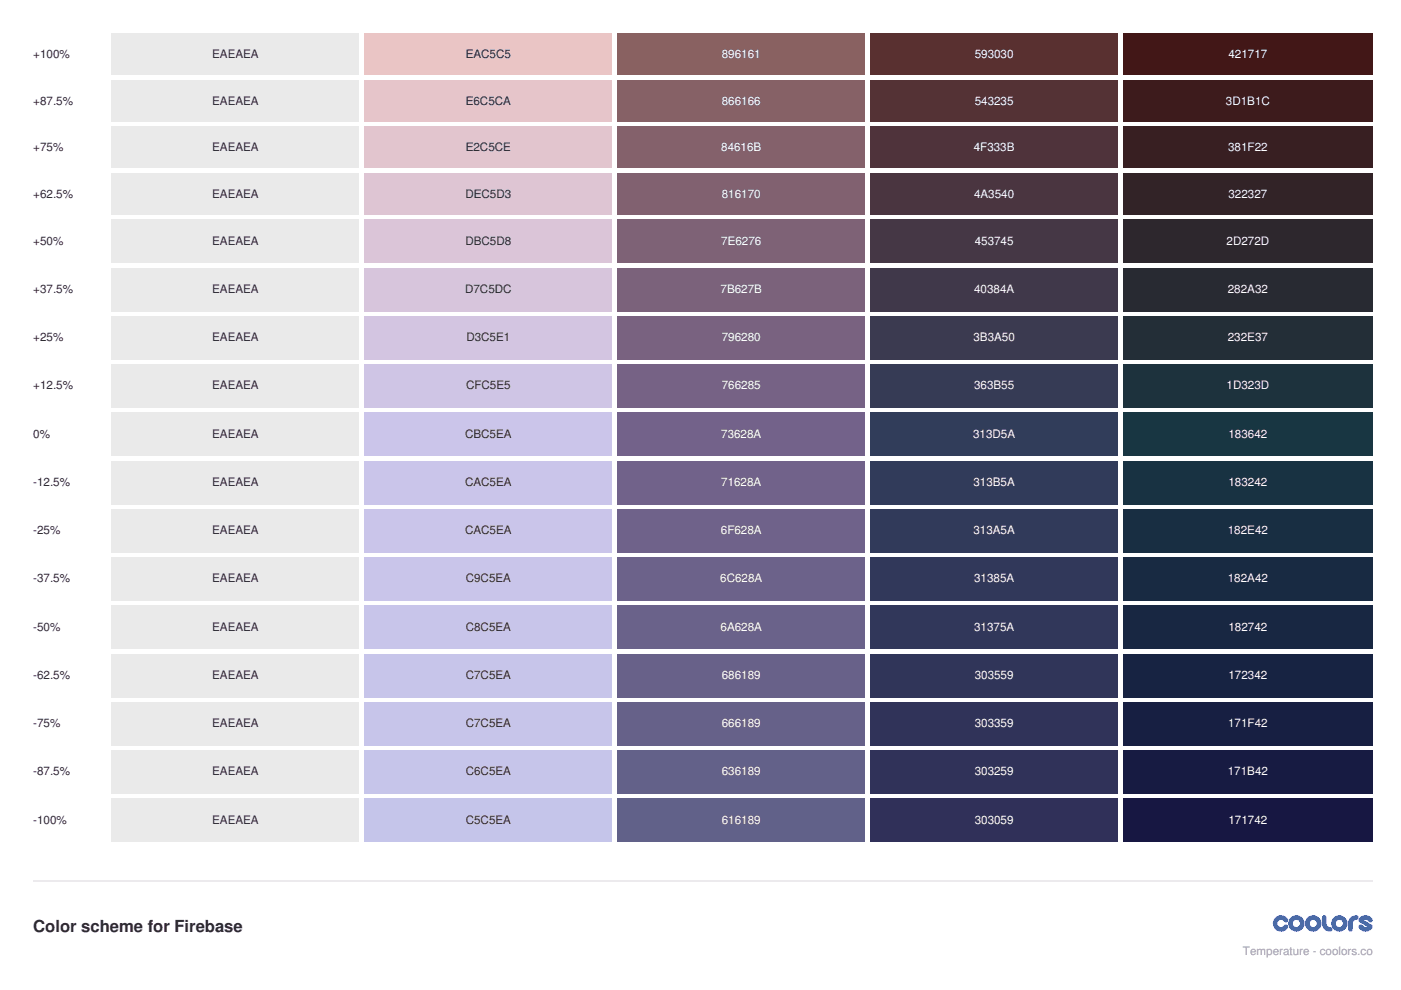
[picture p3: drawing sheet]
<svg xmlns="http://www.w3.org/2000/svg" width="297mm" height="210mm" viewBox="0 0 297 210" stroke-linecap="round" stroke-linejoin="round" font-family="sans-serif">
<path d="M23.6 7.1h52.6v8.8h-52.6z" fill="#eaeaea"/>
<path d="M77.3 7.1h52.5v8.8h-52.5z" fill="#eac5c5"/>
<path d="M130.9 7.1h52.5v8.8h-52.5z" fill="#896161"/>
<path d="M184.5 7.1h52.6v8.8h-52.6z" fill="#593030"/>
<path d="M238.1 7.1h52.9v8.8h-52.9z" fill="#421717"/>
<path d="M23.6 16.9h52.6v8.9h-52.6z" fill="#eaeaea"/>
<path d="M77.3 16.9h52.5v8.9h-52.5z" fill="#e6c5ca"/>
<path d="M130.9 16.9h52.5v8.9h-52.5z" fill="#866166"/>
<path d="M184.5 16.9h52.6v8.9h-52.6z" fill="#543235"/>
<path d="M238.1 16.9h52.9v8.9h-52.9z" fill="#3d1b1c"/>
<path d="M23.6 26.8h52.6v8.8h-52.6z" fill="#eaeaea"/>
<path d="M77.3 26.8h52.5v8.8h-52.5z" fill="#e2c5ce"/>
<path d="M130.9 26.8h52.5v8.8h-52.5z" fill="#84616b"/>
<path d="M184.5 26.8h52.6v8.8h-52.6z" fill="#4f333b"/>
<path d="M238.1 26.8h52.9v8.8h-52.9z" fill="#381f22"/>
<path d="M23.6 36.7h52.6v8.8h-52.6z" fill="#eaeaea"/>
<path d="M77.3 36.7h52.5v8.8h-52.5z" fill="#dec5d3"/>
<path d="M130.9 36.7h52.5v8.8h-52.5z" fill="#816170"/>
<path d="M184.5 36.7h52.6v8.8h-52.6z" fill="#4a3540"/>
<path d="M238.1 36.7h52.9v8.8h-52.9z" fill="#322327"/>
<path d="M23.6 46.6h52.6v9.1h-52.6z" fill="#eaeaea"/>
<path d="M77.3 46.6h52.5v9.1h-52.5z" fill="#dbc5d8"/>
<path d="M130.9 46.6h52.5v9.1h-52.5z" fill="#7e6276"/>
<path d="M184.5 46.6h52.6v9.1h-52.6z" fill="#453745"/>
<path d="M238.1 46.6h52.9v9.1h-52.9z" fill="#2d272d"/>
<path d="M23.6 56.8h52.6v9.2h-52.6z" fill="#eaeaea"/>
<path d="M77.3 56.8h52.5v9.2h-52.5z" fill="#d7c5dc"/>
<path d="M130.9 56.8h52.5v9.2h-52.5z" fill="#7b627b"/>
<path d="M184.5 56.8h52.6v9.2h-52.6z" fill="#40384a"/>
<path d="M238.1 56.8h52.9v9.2h-52.9z" fill="#282a32"/>
<path d="M23.6 67h52.6v9.2h-52.6z" fill="#eaeaea"/>
<path d="M77.3 67h52.5v9.2h-52.5z" fill="#d3c5e1"/>
<path d="M130.9 67h52.5v9.2h-52.5z" fill="#796280"/>
<path d="M184.5 67h52.6v9.2h-52.6z" fill="#3b3a50"/>
<path d="M238.1 67h52.9v9.2h-52.9z" fill="#232e37"/>
<path d="M23.6 77.3h52.6v9.1h-52.6z" fill="#eaeaea"/>
<path d="M77.3 77.3h52.5v9.1h-52.5z" fill="#cfc5e5"/>
<path d="M130.9 77.3h52.5v9.1h-52.5z" fill="#766285"/>
<path d="M184.5 77.3h52.6v9.1h-52.6z" fill="#363b55"/>
<path d="M238.1 77.3h52.9v9.1h-52.9z" fill="#1d323d"/>
<path d="M23.6 87.5h52.6v9.2h-52.6z" fill="#eaeaea"/>
<path d="M77.3 87.5h52.5v9.2h-52.5z" fill="#cbc5ea"/>
<path d="M130.9 87.5h52.5v9.2h-52.5z" fill="#73628a"/>
<path d="M184.5 87.5h52.6v9.2h-52.6z" fill="#313d5a"/>
<path d="M238.1 87.5h52.9v9.2h-52.9z" fill="#183642"/>
<path d="M23.6 97.7h52.6v9.2h-52.6z" fill="#eaeaea"/>
<path d="M77.3 97.7h52.5v9.2h-52.5z" fill="#cac5ea"/>
<path d="M130.9 97.7h52.5v9.2h-52.5z" fill="#71628a"/>
<path d="M184.5 97.7h52.6v9.2h-52.6z" fill="#313b5a"/>
<path d="M238.1 97.7h52.9v9.2h-52.9z" fill="#183242"/>
<path d="M23.6 107.9h52.6v9.2h-52.6z" fill="#eaeaea"/>
<path d="M77.3 107.9h52.5v9.2h-52.5z" fill="#cac5ea"/>
<path d="M130.9 107.9h52.5v9.2h-52.5z" fill="#6f628a"/>
<path d="M184.5 107.9h52.6v9.2h-52.6z" fill="#313a5a"/>
<path d="M238.1 107.9h52.9v9.2h-52.9z" fill="#182e42"/>
<path d="M23.6 118.2h52.6v9.2h-52.6z" fill="#eaeaea"/>
<path d="M77.3 118.2h52.5v9.2h-52.5z" fill="#c9c5ea"/>
<path d="M130.9 118.2h52.5v9.2h-52.5z" fill="#6c628a"/>
<path d="M184.5 118.2h52.6v9.2h-52.6z" fill="#31385a"/>
<path d="M238.1 118.2h52.9v9.2h-52.9z" fill="#182a42"/>
<path d="M23.6 128.4h52.6v9.2h-52.6z" fill="#eaeaea"/>
<path d="M77.3 128.4h52.5v9.2h-52.5z" fill="#c8c5ea"/>
<path d="M130.9 128.4h52.5v9.2h-52.5z" fill="#6a628a"/>
<path d="M184.5 128.4h52.6v9.2h-52.6z" fill="#31375a"/>
<path d="M238.1 128.4h52.9v9.2h-52.9z" fill="#182742"/>
<path d="M23.6 138.6h52.6v9.2h-52.6z" fill="#eaeaea"/>
<path d="M77.3 138.6h52.5v9.2h-52.5z" fill="#c7c5ea"/>
<path d="M130.9 138.6h52.5v9.2h-52.5z" fill="#686189"/>
<path d="M184.5 138.6h52.6v9.2h-52.6z" fill="#303559"/>
<path d="M238.1 138.6h52.9v9.2h-52.9z" fill="#172342"/>
<path d="M23.6 148.9h52.6v9.1h-52.6z" fill="#eaeaea"/>
<path d="M77.3 148.9h52.5v9.1h-52.5z" fill="#c7c5ea"/>
<path d="M130.9 148.9h52.5v9.1h-52.5z" fill="#666189"/>
<path d="M184.5 148.9h52.6v9.1h-52.6z" fill="#303359"/>
<path d="M238.1 148.9h52.9v9.1h-52.9z" fill="#171f42"/>
<path d="M23.6 159.1h52.6v9.2h-52.6z" fill="#eaeaea"/>
<path d="M77.3 159.1h52.5v9.2h-52.5z" fill="#c6c5ea"/>
<path d="M130.9 159.1h52.5v9.2h-52.5z" fill="#636189"/>
<path d="M184.5 159.1h52.6v9.2h-52.6z" fill="#303259"/>
<path d="M238.1 159.1h52.9v9.2h-52.9z" fill="#171b42"/>
<path d="M23.6 169.3h52.6v9.2h-52.6z" fill="#eaeaea"/>
<path d="M77.3 169.3h52.5v9.2h-52.5z" fill="#c5c5ea"/>
<path d="M130.9 169.3h52.5v9.2h-52.5z" fill="#616189"/>
<path d="M184.5 169.3h52.6v9.2h-52.6z" fill="#303059"/>
<path d="M238.1 169.3h52.9v9.2h-52.9z" fill="#171742"/>
<path d="M7.1 186.8h283.9" fill="none" stroke="#ececec" stroke-width=".35"/>
<g fill="#06f">
<path d="M270.4 194.6a1.72 1.72 0 0 1 2.6 .2 .52 .52 0 0 1-.2 .8 .52 .52 0 0 1-.7-.4 .77 .77 0 0 0-1.1 .1 .77 .77 0 0 0 .2 1.1 .77 .77 0 0 0 1-.2 .48 .48 0 0 1 .7-.1 .48 .48 0 0 1 .1 .7 1.73 1.73 0 0 1-2.5 .3 1.73 1.73 0 0 1-.1-2.5z"/>
<path d="M280.5 194.1h.4l.3 .3v1.4a.77 .77 0 0 0 .8 .8 .48 .48 0 0 1 .5 .4 .48 .48 0 0 1-.5 .5 1.73 1.73 0 0 1-1.7-1.7v-1.3z"/>
<path d="M286.3 194.6l.8-.5h.4a.48 .48 0 0 1 .5 .4 .48 .48 0 0 1-.5 .5 .77 .77 0 0 0-.7 .8v1.2a.48 .48 0 0 1-.5 .5 .48 .48 0 0 1-.5-.5 2.69 2.69 0 0 1 .5-2.4z"/>
<path d="M288.4 194.5a1.72 1.72 0 0 1 2.6 .3 .52 .52 0 0 1-.3 .7 .52 .52 0 0 1-.7-.3l-.5-.2-.3 .1 1.6 1 .2 .2v.5a1.69 1.69 0 0 1-3-.3 .48 .48 0 0 1 .3-.5 .48 .48 0 0 1 .6 .2l.4 .3h.6l-1.8-1.2v-.5z"/>
<path d="M273.1 195.8a1.75 1.75 0 0 0 3.5 0 1.75 1.75 0 0 0-3.5 0zM274.1 195.8a.77 .77 0 0 1 1.5 0 .77 .77 0 0 1-1.5 0z"/>
<path d="M276.7 195.8a1.75 1.75 0 0 0 3.5 0 1.75 1.75 0 0 0-3.5 0zM277.7 195.8a.77 .77 0 0 1 1.5 0 .77 .77 0 0 1-1.5 0z"/>
<path d="M282.2 195.8a1.75 1.75 0 0 0 3.5 0 1.75 1.75 0 0 0-3.5 0zM283.2 195.8a.77 .77 0 0 1 1.5 0 .77 .77 0 0 1-1.5 0z"/>
</g>
<text font-size="3.5" fill="#2d2d2f" x="7.1" y="197.6">Color scheme for Firebase</text>
<g font-size="2.5" fill="#2d2d2f">
<text x="7.1" y="12.3">+100%</text>
<text x="45" y="12.3">EAEAEA</text>
<text x="98.7" y="12.3">EAC5C5</text>
<text x="7.1" y="22.2">+87.5%</text>
<text x="45" y="22.2">EAEAEA</text>
<text x="98.7" y="22.2">E6C5CA</text>
<text x="7.1" y="32.1">+75%</text>
<text x="45" y="32.1">EAEAEA</text>
<text x="98.7" y="32.1">E2C5CE</text>
<text x="7.1" y="42">+62.5%</text>
<text x="45" y="42">EAEAEA</text>
<text x="98.7" y="42">DEC5D3</text>
<text x="7.1" y="51.9">+50%</text>
<text x="45" y="51.9">EAEAEA</text>
<text x="98.7" y="51.9">DBC5D8</text>
<text x="7.1" y="62.1">+37.5%</text>
<text x="45" y="62.1">EAEAEA</text>
<text x="98.6" y="62.1">D7C5DC</text>
<text x="7.1" y="72.3">+25%</text>
<text x="45" y="72.3">EAEAEA</text>
<text x="98.9" y="72.3">D3C5E1</text>
<text x="7.1" y="82.6">+12.5%</text>
<text x="45" y="82.6">EAEAEA</text>
<text x="98.8" y="82.6">CFC5E5</text>
<text x="7.1" y="92.8">0%</text>
<text x="45" y="92.8">EAEAEA</text>
<text x="98.6" y="92.8">CBC5EA</text>
<text x="7.1" y="103">-12.5%</text>
<text x="45" y="103">EAEAEA</text>
<text x="98.6" y="103">CAC5EA</text>
<text x="7.1" y="113.2">-25%</text>
<text x="45" y="113.2">EAEAEA</text>
<text x="98.6" y="113.2">CAC5EA</text>
<text x="7.1" y="123.5">-37.5%</text>
<text x="45" y="123.5">EAEAEA</text>
<text x="98.7" y="123.5">C9C5EA</text>
<text x="7.1" y="133.7">-50%</text>
<text x="45" y="133.7">EAEAEA</text>
<text x="98.7" y="133.7">C8C5EA</text>
<text x="7.1" y="143.9">-62.5%</text>
<text x="45" y="143.9">EAEAEA</text>
<text x="98.7" y="143.9">C7C5EA</text>
<text x="7.1" y="154.2">-75%</text>
<text x="45" y="154.2">EAEAEA</text>
<text x="98.7" y="154.2">C7C5EA</text>
<text x="7.1" y="164.4">-87.5%</text>
<text x="45" y="164.4">EAEAEA</text>
<text x="98.7" y="164.4">C6C5EA</text>
<text x="7.1" y="174.6">-100%</text>
<text x="45" y="174.6">EAEAEA</text>
<text x="98.7" y="174.6">C5C5EA</text>
</g>
<g font-size="2.5" fill="#fff">
<text x="153" y="12.3">896161</text>
<text x="206.7" y="12.3">593030</text>
<text x="260.5" y="12.3">421717</text>
<text x="153" y="22.2">866166</text>
<text x="206.7" y="22.2">543235</text>
<text x="259.9" y="22.2">3D1B1C</text>
<text x="152.9" y="32.1">84616B</text>
<text x="206.5" y="32.1">4F333B</text>
<text x="260.4" y="32.1">381F22</text>
<text x="153" y="42">816170</text>
<text x="206.5" y="42">4A3540</text>
<text x="260.5" y="42">322327</text>
<text x="152.9" y="51.9">7E6276</text>
<text x="206.7" y="51.9">453745</text>
<text x="260.1" y="51.9">2D272D</text>
<text x="152.8" y="62.1">7B627B</text>
<text x="206.5" y="62.1">40384A</text>
<text x="260.3" y="62.1">282A32</text>
<text x="153" y="72.3">796280</text>
<text x="206.4" y="72.3">3B3A50</text>
<text x="260.3" y="72.3">232E37</text>
<text x="153" y="82.6">766285</text>
<text x="206.5" y="82.6">363B55</text>
<text x="260.1" y="82.6">1D323D</text>
<text x="152.9" y="92.8">73628A</text>
<text x="206.3" y="92.8">313D5A</text>
<text x="260.5" y="92.8">183642</text>
<text x="152.9" y="103">71628A</text>
<text x="206.4" y="103">313B5A</text>
<text x="260.5" y="103">183242</text>
<text x="152.8" y="113.2">6F628A</text>
<text x="206.4" y="113.2">313A5A</text>
<text x="260.3" y="113.2">182E42</text>
<text x="152.7" y="123.5">6C628A</text>
<text x="206.5" y="123.5">31385A</text>
<text x="260.3" y="123.5">182A42</text>
<text x="152.8" y="133.7">6A628A</text>
<text x="206.5" y="133.7">31375A</text>
<text x="260.5" y="133.7">182742</text>
<text x="153" y="143.9">686189</text>
<text x="206.7" y="143.9">303559</text>
<text x="260.5" y="143.9">172342</text>
<text x="153" y="154.2">666189</text>
<text x="206.7" y="154.2">303359</text>
<text x="260.4" y="154.2">171F42</text>
<text x="153" y="164.4">636189</text>
<text x="206.7" y="164.4">303259</text>
<text x="260.3" y="164.4">171B42</text>
<text x="153" y="174.6">616189</text>
<text x="206.7" y="174.6">303059</text>
<text x="260.5" y="174.6">171742</text>
</g>
<text font-size="2.5" fill="#97969c" x="263.5" y="202.5">Temperature - coolors.co</text>
</svg>
